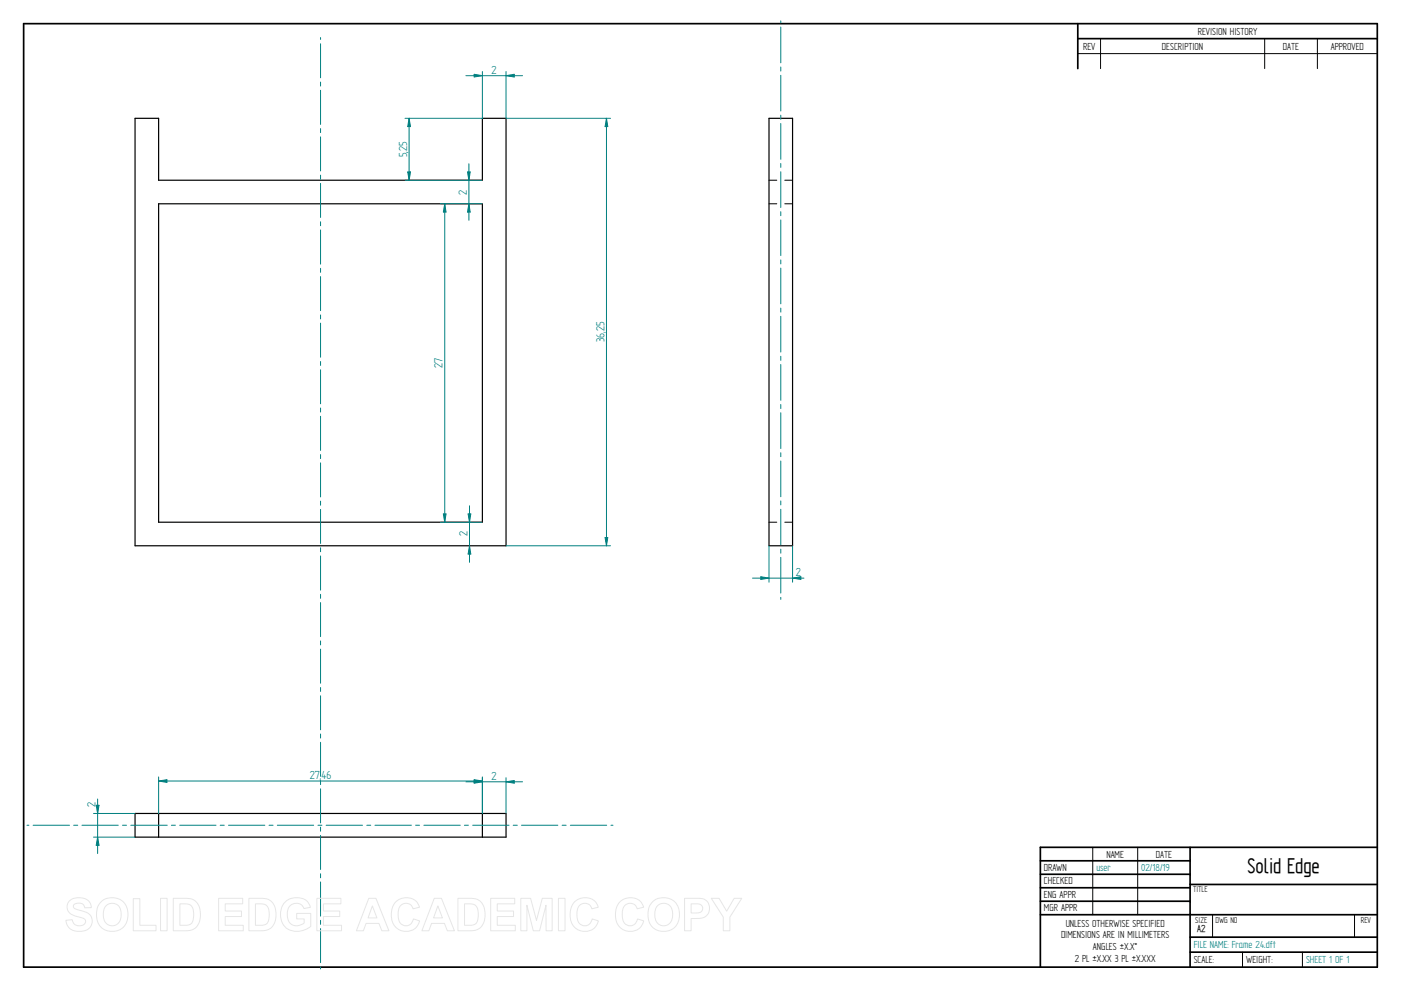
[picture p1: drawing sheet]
<svg xmlns="http://www.w3.org/2000/svg" width="594mm" height="420mm" viewBox="0 0 594 420" stroke-linecap="round" stroke-linejoin="round" font-family="sans-serif">
<g fill="none" stroke="#000" stroke-width=".72">
<path d="M10 10h574v400h-574zM457 10v19.1M457 16.4h127M504.6 359.2v50.8M584 359.2h-142.9v50.8M441.1 365h63.5M441.1 370.7h63.5M441.1 376.4h63.5M504.6 375h79.4M441.1 382.1h63.5M441.1 387.8h142.9M504.6 397.3h79.4"/>
<path d="M504.6 403.7h79.4"/>
</g>
<g fill="none" stroke="#000" stroke-width=".42">
<path d="M466.7 16.4v12.7M536.3 16.4v12.7M558.6 16.4v12.7M457 22.7h127M326.1 76.4h3.3M332.8 76.4h3.3M326.1 86.4h3.3M332.8 86.4h3.3M326.1 221.4h3.3M332.8 221.4h3.3M463.4 359.2v28.6M482.4 359.2v28.6"/>
<path d="M514.2 387.9v9.4M574.4 387.9v9.4M526.9 403.7v6.3M552.3 403.7v6.3"/>
</g>
<path d="M57.3 50.2h10v26.2h137.2v-26.2h10.1v181.2h-157.3zM326.1 50.2h10v181.2h-10zM67.3 86.4h137.2v135h-137.2zM57.3 344.9h157.3v10h-157.3zM67.3 344.9v10M204.5 344.9v10" fill="none" stroke="#000" stroke-width=".51"/>
<g fill="none" stroke="#008080" stroke-width=".42">
<path d="M135.9 15.9v.8M135.9 18.5v14.5M331.1 8.8v.9M331.1 11.5v15.1M135.9 34.8v1.7M135.9 38.3v14.4M331.1 28.4v1.7M331.1 31.9v15.2M135.9 54.5v1.7M135.9 58v14.5M214.6 50.2h44.3M257.2 50.2l.5 3.5h-1.1z"/>
<path d="M331.1 48.9v1.7M331.1 52.4v15.1M135.9 74.3v1.7M135.9 77.8v14.4M331.1 69.3v1.7M331.1 72.8v15.2M135.9 94v1.7M135.9 97.5v14.5M331.1 89.7v1.7M331.1 93.3v15.1M135.9 113.7v1.8M135.9 117.3v14.4"/>
<path d="M331.1 110.2v1.7M331.1 113.7v15.1M135.9 133.5v1.7M135.9 137v14.5M331.1 130.6v1.7M331.1 134.1v15.2M135.9 153.2v1.7M135.9 156.8v14.4M331.1 151v1.8M331.1 154.6v15.1M135.9 173v1.7M135.9 176.5v14.5"/>
<path d="M331.1 171.5v1.7M331.1 175v15.2M135.9 192.7v1.7M135.9 196.3v14.4M331.1 191.9v1.7M331.1 195.5v15.1M135.9 212.5v1.7M135.9 216v14.4M331.1 212.4v1.7M331.1 215.9v15.1M135.9 232.2v1.7M135.9 235.7v14.5"/>
<path d="M214.6 231.4h44.3M331.1 232.8v1.7M331.1 236.3v15.2M135.9 252v1.7M135.9 255.5v14.4M331.1 253.3v.8M135.9 271.7v1.7M135.9 275.2v14.5M135.9 291.5v1.7M135.9 295v14.4M135.9 311.2v1.7M135.9 314.7v14.4"/>
<path d="M135.9 331v1.7M135.9 334.4v14.5M11.4 349.9h.9M14 349.9h15.5M31.2 349.9h1.8M34.7 349.9h15.5M52 349.9h1.7M55.5 349.9h15.4M72.7 349.9h1.7M76.2 349.9h15.4M93.4 349.9h1.7M96.9 349.9h15.4"/>
<path d="M114.1 349.9h1.7M117.6 349.9h15.4M134.8 349.9h1.7M135.9 350.7v1.7M135.9 354.2v14.4M138.3 349.9h15.4M155.5 349.9h1.7M159 349.9h15.4M176.2 349.9h1.7M179.7 349.9h15.4M196.9 349.9h1.7M200.4 349.9h15.5"/>
<path d="M217.6 349.9h1.8M221.1 349.9h15.5M238.4 349.9h1.7M241.8 349.9h15.5M259.1 349.9h.8M135.9 370.5v1.7M135.9 373.9v14.5M135.9 390.2v1.7M135.9 393.7v14.4M135.9 409.9v.9"/>
</g>
<path d="M257.2 50.2l.5 3.5h-1.1z" fill="#008080"/>
<path d="M256.6 227.9h1.1l-.5 3.5z" fill="none" stroke="#008080" stroke-width=".42"/>
<path d="M256.6 227.9h1.1l-.5 3.5z" fill="#008080"/>
<path d="M257.2 50.2v181.2M326.1 231.4v15.4M336.1 231.4v15.4M322.6 244.5l3.5 .6-3.5 .6z" fill="none" stroke="#008080" stroke-width=".42"/>
<path d="M322.6 244.5l3.5 .6-3.5 .6z" fill="#008080"/>
<path d="M336.1 245.1l3.5-.6v1.2z" fill="none" stroke="#008080" stroke-width=".42"/>
<path d="M336.1 245.1l3.5-.6v1.2z" fill="#008080"/>
<path d="M186.8 86.4h17.7M188.6 86.4l.5 3.5h-1.1zM186.8 221.4h17.7M319.1 245.1h21.8" fill="none" stroke="#008080" stroke-width=".42"/>
<path d="M188.6 86.4l.5 3.5h-1.1z" fill="#008080"/>
<path d="M188 217.9h1.1l-.5 3.5z" fill="none" stroke="#008080" stroke-width=".42"/>
<path d="M188 217.9h1.1l-.5 3.5z" fill="#008080"/>
<path d="M171.7 50.2h32.8M171.7 76.4h32.8M172.9 72.9h1.2l-.6 3.5zM188.6 86.4v135" fill="none" stroke="#008080" stroke-width=".42"/>
<path d="M172.9 72.9h1.2l-.6 3.5z" fill="#008080"/>
<path d="M173.5 50.2l.6 3.5h-1.2z" fill="none" stroke="#008080" stroke-width=".42"/>
<path d="M173.5 50.2l.6 3.5h-1.2z" fill="#008080"/>
<path d="M173.5 50.2v26.2M198.8 86.4l.6 3.5h-1.2z" fill="none" stroke="#008080" stroke-width=".42"/>
<path d="M198.8 86.4l.6 3.5h-1.2z" fill="#008080"/>
<path d="M198.2 72.9h1.2l-.6 3.5z" fill="none" stroke="#008080" stroke-width=".42"/>
<path d="M198.2 72.9h1.2l-.6 3.5z" fill="#008080"/>
<path d="M198.8 69.4v24M198.5 217.9h1.1l-.5 3.5z" fill="none" stroke="#008080" stroke-width=".42"/>
<path d="M198.5 217.9h1.1l-.5 3.5z" fill="#008080"/>
<path d="M199.1 231.4l.5 3.5h-1.1z" fill="none" stroke="#008080" stroke-width=".42"/>
<path d="M199.1 231.4l.5 3.5h-1.1z" fill="#008080"/>
<path d="M201.1 31.5l3.4 .6-3.4 .5zM204.5 30.3v19.9M214.6 30.3v19.9M199.1 214.4v24" fill="none" stroke="#008080" stroke-width=".42"/>
<path d="M201.1 31.5l3.4 .6-3.4 .5z" fill="#008080"/>
<path d="M214.6 32.1l3.5-.6v1.1z" fill="none" stroke="#008080" stroke-width=".42"/>
<path d="M214.6 32.1l3.5-.6v1.1z" fill="#008080"/>
<path d="M197.6 32.1h24M39.7 344.9h17.6M39.7 354.9h17.6M40.8 341.4h1.2l-.6 3.5z" fill="none" stroke="#008080" stroke-width=".42"/>
<path d="M40.8 341.4h1.2l-.6 3.5z" fill="#008080"/>
<path d="M41.4 354.9l.6 3.5h-1.2z" fill="none" stroke="#008080" stroke-width=".42"/>
<path d="M41.4 354.9l.6 3.5h-1.2z" fill="#008080"/>
<path d="M41.4 338.8v23.1M201.1 330.9l3.4 .6-3.4 .6zM204.5 329.7v15.2M214.6 329.7v15.2" fill="none" stroke="#008080" stroke-width=".42"/>
<path d="M201.1 330.9l3.4 .6-3.4 .6z" fill="#008080"/>
<path d="M214.6 331.5l3.5-.6v1.2z" fill="none" stroke="#008080" stroke-width=".42"/>
<path d="M214.6 331.5l3.5-.6v1.2z" fill="#008080"/>
<path d="M67.3 329.4v15.5M67.3 331.1l3.5-.5v1.1zM197.6 331.5h24M204.5 329.4v15.5" fill="none" stroke="#008080" stroke-width=".42"/>
<path d="M67.3 331.1l3.5-.5v1.1z" fill="#008080"/>
<path d="M201.1 330.6l3.4 .5-3.4 .6z" fill="none" stroke="#008080" stroke-width=".42"/>
<path d="M201.1 330.6l3.4 .5-3.4 .6z" fill="#008080"/>
<path d="M67.3 331.1h137.2" fill="none" stroke="#008080" stroke-width=".42"/>
<g fill="none" stroke="#e6e6e6" stroke-width=".42">
<path d="M29.6 381.8a6.5 6.5 0 0 1 8.5 .8l.6 2.2-2.8 .1a2.7 2.7 0 0 0-2.1-2 2.7 2.7 0 0 0-2.7 1.1 1.87 1.87 0 0 0 2.2 1.8l1.4 .4a4.4 4.4 0 0 1 4 6.2 6.4 6.4 0 0 1-9.1 1.3l-1.2-1.8-.5-1.7 2.7-.3a2.94 2.94 0 0 0 2.6 2.6 2.94 2.94 0 0 0 3.1-1.9 2.67 2.67 0 0 0-2.9-1.8 4.9 4.9 0 0 1-5-4.3l.4-1.6zM42.8 382.4a6.9 6.9 0 0 1 8.3-.8 6.9 6.9 0 0 1 3 7.7 6.7 6.7 0 0 1-8 5.5 6.7 6.7 0 0 1-5.1-8.3 6.1 6.1 0 0 1 1.8-4.1zM44.8 384.2a3.9 3.9 0 0 1 4.6-.8 3.9 3.9 0 0 1 2 4.3 3.8 3.8 0 0 1-1.9 4.3 3.8 3.8 0 0 1-4.6-.7 6.6 6.6 0 0 1-.1-7.1zM56.5 381h2.8v11.3h6.9v2.3h-9.7zM68.1 380.9h2.8v13.7h-2.8zM73.5 380.9h5a5.9 5.9 0 0 1 6.5 7 5.9 5.9 0 0 1-6.3 6.7h-5.2zM76.3 383.2h1.8a3.4 3.4 0 0 1 4 3.9v1.2a3.2 3.2 0 0 1-3.8 4h-2zM92.7 380.9h10.2v2.3h-7.4v3h6.9v2.4h-6.9v3.7h7.7v2.3h-10.5zM105.5 380.9h5.1a5.9 5.9 0 0 1 6.4 7 5.9 5.9 0 0 1-6.3 6.7h-5.2zM108.3 383.2h1.9a3.4 3.4 0 0 1 4 3.9v1.2a3.2 3.2 0 0 1-3.8 4h-2.1zM120.9 382.4a7.3 7.3 0 0 1 9.7 .1l1 2.2-2.7 .5a3.7 3.7 0 0 0-4.6-2 3.7 3.7 0 0 0-2.5 4.4 4.2 4.2 0 0 0 2.2 4.5 4.2 4.2 0 0 0 5-.8v-1.7h-3.2v-2.3h6v5.4a8.1 8.1 0 0 1-11.8-.8 8.3 8.3 0 0 1 .9-9.5zM134.4 380.9h10.2v2.3h-7.4v3h6.9v2.4h-6.9v3.7h7.6v2.3h-10.4z"/>
<path d="M156.4 380.9h3l5.5 13.7h-3l-1.2-3.1h-5.5l-1.1 3.1h-3zM157.9 384.1l1.9 5.1h-3.7zM167.7 382.5a6 6 0 0 1 10.2 2.1l-2.8 .7a3.2 3.2 0 0 0-3.9-2.2 3.2 3.2 0 0 0-2.4 3.8 4.6 4.6 0 0 0 2.5 5.5 3.2 3.2 0 0 0 4-2.8l2.6 .8a6.1 6.1 0 0 1-7.2 4.3 6.1 6.1 0 0 1-4.8-6.8 7.7 7.7 0 0 1 1.8-5.4zM184.1 380.9h3.1l5.5 13.7h-3l-1.2-3.1h-5.5l-1.1 3.1h-3zM185.7 384.1l1.9 5.1h-3.8zM194.2 380.9h5a5.9 5.9 0 0 1 6.5 7 5.9 5.9 0 0 1-6.3 6.7h-5.2zM197 383.2h1.8a3.4 3.4 0 0 1 4 3.9v1.2a3.2 3.2 0 0 1-3.8 4h-2zM208.1 380.9h10.2v2.3h-7.4v3h6.9v2.4h-6.9v3.7h7.6v2.3h-10.4zM220.8 380.9h4.2l2.5 9.3 2.4-9.3h4.2v13.7h-2.5l-.1-10.8-2.7 10.8h-2.7l-2.7-10.8v10.8h-2.6zM236.8 380.9h2.8v13.7h-2.8zM243.5 382.5a6 6 0 0 1 10.2 2.1l-2.8 .7a3.2 3.2 0 0 0-3.8-2.2 3.2 3.2 0 0 0-2.4 3.8 4.6 4.6 0 0 0 2.4 5.5 3.2 3.2 0 0 0 4-2.8l2.6 .8a6.1 6.1 0 0 1-7.2 4.3 6.1 6.1 0 0 1-4.7-6.8 7.7 7.7 0 0 1 1.7-5.4zM262.7 382.5a6 6 0 0 1 10.2 2.1l-2.7 .7a3.2 3.2 0 0 0-3.9-2.2 3.2 3.2 0 0 0-2.4 3.8 4.6 4.6 0 0 0 2.4 5.5 3.2 3.2 0 0 0 4-2.8l2.7 .8a6.1 6.1 0 0 1-7.2 4.3 6.1 6.1 0 0 1-4.8-6.8 7.7 7.7 0 0 1 1.7-5.4z"/>
<path d="M276.7 382.4a6.9 6.9 0 0 1 8.3-.8 6.9 6.9 0 0 1 3 7.7 6.7 6.7 0 0 1-8.1 5.5 6.7 6.7 0 0 1-5.1-8.3 6.1 6.1 0 0 1 1.9-4.1zM278.7 384.2a3.9 3.9 0 0 1 4.6-.8 3.9 3.9 0 0 1 1.9 4.3 3.8 3.8 0 0 1-1.8 4.3 3.8 3.8 0 0 1-4.7-.7 6.6 6.6 0 0 1 0-7.1zM290.3 380.9h5.2a4.4 4.4 0 0 1 5.4 4.3 4.4 4.4 0 0 1-5.4 4.2h-2.4v5.2h-2.8zM293.1 383.2h1.8a2.1 2.1 0 0 1 2.6 .6 2.1 2.1 0 0 1 0 2.6 3.4 3.4 0 0 1-2.9 .7h-1.5zM301.6 380.9h3.3l3.2 5.4 3.2-5.4h3.2l-5 7.9v5.8h-2.8v-5.8z"/>
</g>
<text font-size="10.1" x="529" y="370.2">Solid Edge</text>
<g font-size="5.6" fill="#008080">
<text x="208.5" y="31.2">2</text>
<text x="172.6" y="66.7" transform="rotate(-90 172.6 66.7)">5,25</text>
<text x="197.9" y="82.5" transform="rotate(-90 197.9 82.5)">2</text>
<text x="256.3" y="145.2" transform="rotate(-90 256.3 145.2)">36,25</text>
<text x="187.7" y="156.1" transform="rotate(-90 187.7 156.1)">27</text>
<text x="198.2" y="227.5" transform="rotate(-90 198.2 227.5)">2</text>
<text x="337.5" y="244.2">2</text>
<text x="131.3" y="330.3">27,46</text>
<text x="208.5" y="330.6">2</text>
<text x="40.5" y="342.1" transform="rotate(-90 40.5 342.1)">2</text>
</g>
<g font-size="4.9">
<text x="507.9" y="14.7">REVISION HISTORY</text>
<text x="459.3" y="21">REV</text>
<text x="492.7" y="21">DESCRIPTION</text>
<text x="544" y="21">DATE</text>
<text x="564.3" y="21">APPROVED</text>
<text x="469.1" y="363.6">NAME</text>
<text x="490.1" y="363.6">DATE</text>
<text x="442.7" y="369.3">DRAWN</text>
<text x="442.7" y="375">CHECKED</text>
<text x="442.7" y="380.7">ENG APPR</text>
<text x="442.7" y="386.4">MGR APPR</text>
<text x="451.9" y="392.9">UNLESS OTHERWISE SPECIFIED</text>
<text x="449.9" y="397.9">DIMENSIONS ARE IN MILLIMETERS</text>
<text x="455.7" y="407.8">2 PL ±X.XX 3 PL ±X.XXX</text>
<text x="463.5" y="402.9">ANGLES ±X.X°</text>
<text x="506.2" y="408.3">SCALE:</text>
<text x="528.4" y="408.3">WEIGHT:</text>
</g>
<g font-size="4.9" fill="#008080">
<text x="464.9" y="369.3">user</text>
<text x="483.9" y="369.3">02/18/19</text>
<text x="506.2" y="402">FILE NAME: Frame 24.dft</text>
<text x="553.8" y="408.4">SHEET 1 OF 1</text>
</g>
<text font-size="4.8" x="507.7" y="395.3">A2</text>
<g font-size="4.1">
<text x="505.9" y="378.3">TITLE</text>
<text x="506.9" y="391.1">SIZE</text>
<text x="515.4" y="391.1">DWG NO</text>
<text x="577" y="391.1">REV</text>
</g>
</svg>
